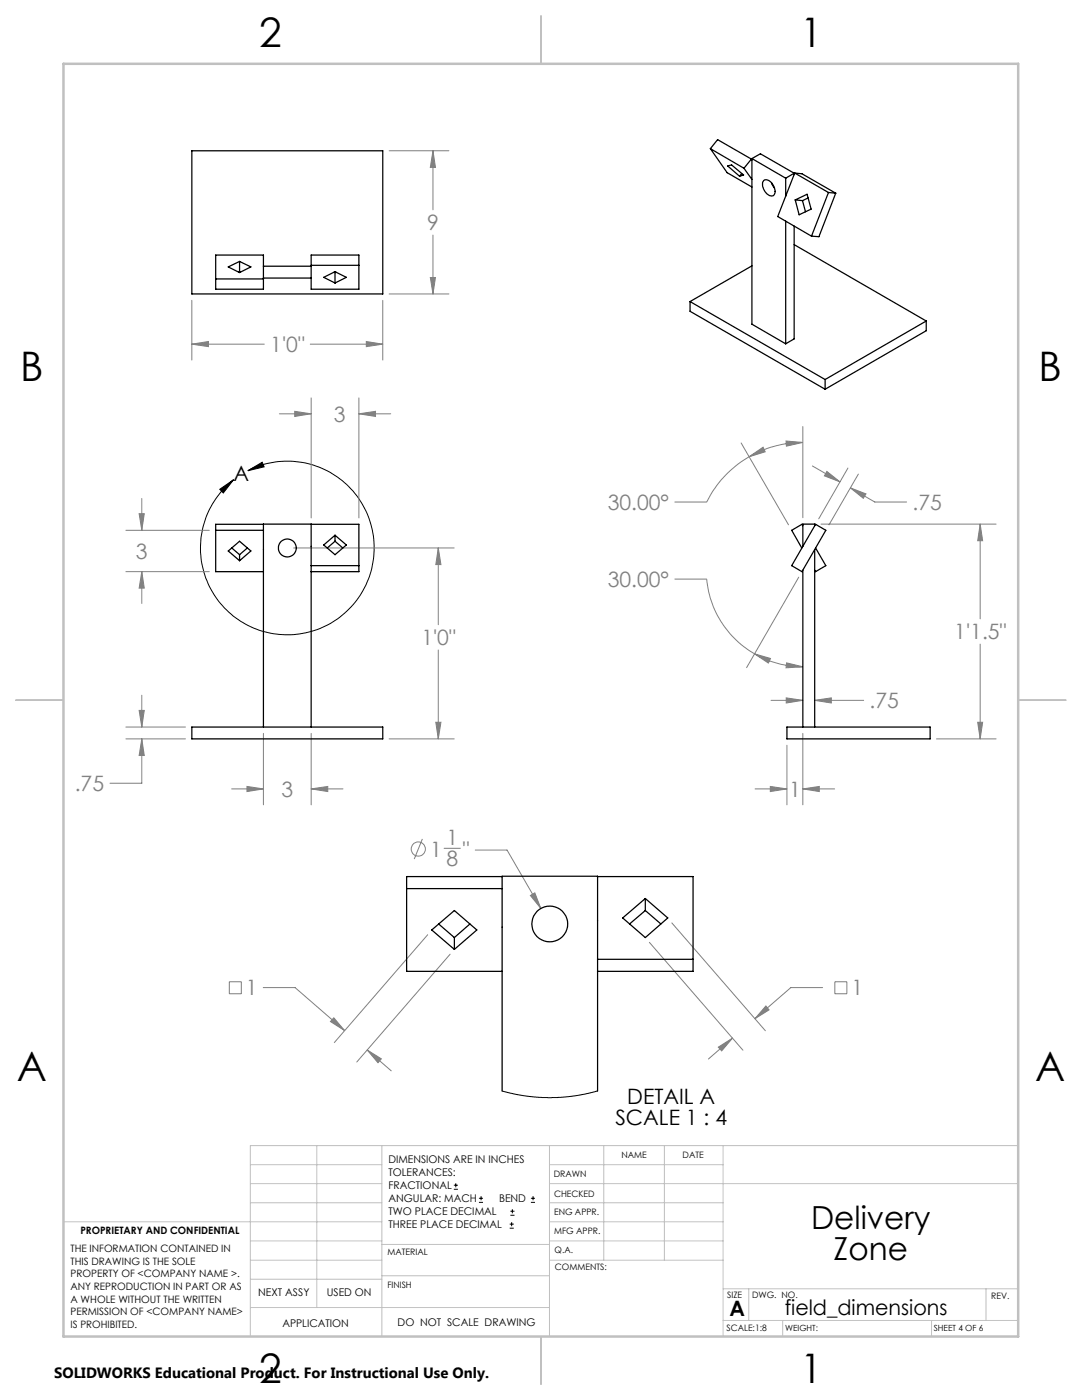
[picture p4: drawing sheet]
<svg xmlns="http://www.w3.org/2000/svg" width="216mm" height="279mm" viewBox="0 0 216 279" stroke-linecap="round" stroke-linejoin="round" font-family="sans-serif">
<g fill="none" stroke="#808080" stroke-width=".2">
<path d="M77.6 30.1h12M86.4 30.1l.5 3.3h-1zM86.4 30.1v11.8M38.3 59.9v12M76.4 59.9v12M77.6 58.7h12M85.9 55.4h1l-.5 3.3zM86.4 46.9v11.8M38.3 68.7l3.3-.5v1zM38.3 68.7h14.4M61.9 68.7h14.5M62.1 79.4v24"/>
<path d="M71.6 79.4v24M73.1 68.2l3.3 .5-3.3 .5zM28.3 99.5v6.3M55.7 82.6h6.4M58.8 82.1l3.3 .5-3.3 .5zM71.6 82.6l3.3-.5v1zM71.6 82.6h6.4M147.9 88.4l9.4 16.3M149.5 91.2l2.8-1.9 .4 .9zM149.5 91.2a21.4 21.4 0 0 0-8.5 9h-6.3M156.8 88l3.4 .3-3.3 .7zM160.2 88.3a21.4 21.4 0 0 0-10.7 2.9"/>
<path d="M160.2 85.1v18.2M162.1 93l5.5 3.2M165 94.1l2.6 2.1-3.1-1.2zM169.2 93.4l-5.8 10.1M169.7 97.4l3.1 1.2-.5 .8zM169.7 97.4l4.9 2.8h6.3M171.3 94.6l-5.9 10.1M25.1 114.1h16.7M25.1 105.8h16.7M27.8 102.5h1l-.5 3.3zM28.3 114.1l.5 3.3h-1zM28.3 114.1v6.3"/>
<path d="M58.6 109.4h32M87.5 109.4l.5 3.3h-1zM87.5 109.4v15.3M134.7 115.6h6.3a19.2 19.2 0 0 0 9.6 14.9M159.4 115.2l-10.4 18M163.8 104.6h35M195.6 104.6l.5 3.3h-1zM195.6 104.6v18.9M28.3 138.7v6.4M87.5 129.7v17.8M150.6 130.5l3.1 .9-.4 .9zM150.6 130.5a19.5 19.5 0 0 0 9.6 2.6"/>
<path d="M153.8 139.8h6.4M156.9 139.3l3.3 .5-3.3 .5zM157 132.3l3.2 .8-3.4 .2zM162.6 139.8l3.3-.5v1zM162.6 139.8h9.7M195.6 128.6v18.9M25.1 147.5h11.9M25.1 145.1h11.9M27.8 141.8h1l-.5 3.3zM28.3 147.5l.5 3.3h-1zM28.3 147.5v8.8h-6.4M46.2 157.4h6.4"/>
<path d="M49.3 157l3.3 .4-3.3 .6zM52.6 146.4v14.2M62.1 157.4l3.3-.4v1zM62.1 146.4v14.2M62.1 157.4h6.3M77.6 147.5h13M87 144.1h1l-.5 3.4zM150.7 157.4h6.3M153.7 157l3.3 .4-3.3 .6zM157 148.7v11.9M160.2 157.4l3.3-.4v1zM160.2 157.4h6.3"/>
<path d="M160.2 146.4v14.2M186.9 147.5h11.9M195.1 144.1h1l-.5 3.4zM84.3 167.4l-1.6 4M88.6 169.3h3.3M94.8 169.7h6.4l6.7 11.6M105.8 178.7l.9-.5 1.2 3.1zM45.8 195.9h2.4v2.4h-2.4zM52.5 197.1h6.4l9.9 8.6M85.3 186.5l-18.6 21.6M89.8 190.4l-18.6 21.5M129.6 188.1l18.6 21.5"/>
<path d="M134.1 184.2l18.6 21.5M164.1 197.1h-6.3l-7.2 6.2M166.6 195.9h2.4v2.4h-2.4zM66.6 203.1l2.2 2.6-2.9-1.8zM73.3 209.5l2.8 1.8-.7 .8zM73.3 209.5l4.8 4.2M143.3 209l2.9-1.8-2.2 2.5zM146.2 207.2l-4.8 4.1M152.8 200.8l.7 .7-2.9 1.8z"/>
<circle cx="83.5" cy="169.4" r="1.41"/>
</g>
<g fill="none" stroke="#000" stroke-width=".2">
<path d="M43.9 97.6l2.7-1.9-2 2.7zM49.5 93.9a17.3 17.3 0 0 1 25.1 15.1 17.3 17.3 0 0 1-24.5 16.2 17.3 17.3 0 0 1-4-29.1l.5-.4M49.5 93.9l2.8-1.6 .4 .9zM90.6 237.3h.8M90.6 236.5h.8M90.9 236.1v.9M95.6 240h.8M95.6 239.1h.8M96 238.7v.8M105.9 240h.9M105.9 239.1h.9M106.4 238.7v.8"/>
<path d="M101.7 245.1h.8M101.7 244.3h.8M101.8 242.5h.9M101.8 241.7h.9M102.1 243.9v.8M102.2 241.3v.8"/>
</g>
<g fill="none" stroke="#c0c0c0" stroke-width=".2">
<path d="M50 232.4h26.2M50 236.2h26.2M63.2 228.6v32.3M76.2 228.6v38.1M109.6 228.6v38.1M109.6 232.4h34.7M109.6 236.2h93.6M120.5 228.6v22.9M132.6 228.6v22.9M144.3 228.6v38.1M203.2 228.6h-153.2v38.1M12.7 243.8h63.5"/>
<path d="M50 251.5h26.2M50 240h26.2M50 247.7h26.2M50 255.3h26.2M76.2 254.6h33.4M76.2 248.4h33.4M109.6 251.5h34.7M109.6 243.8h34.7M109.6 240h34.7M109.6 247.7h34.7M144.3 257.2h58.9M149.4 257.2v6.3"/>
<path d="M196.7 257.2v6.3M50 260.9h59.6M144.3 263.5h58.9M156.2 263.5v3.2M185.9 263.5v3.2"/>
</g>
<path d="M108 3.2v9.5M3.1 139.7h9.6M203.2 139.7h9.5M108 266.7v9.6" fill="none" stroke="#c0c0c0" stroke-width=".25"/>
<path d="M12.7 12.7h190.5v254h-190.5z" fill="none" stroke="#c0c0c0" stroke-width=".5"/>
<path d="M43.9 97.6l2.7-1.9-2 2.7zM49.5 93.9l2.8-1.6 .4 .9z" fill="#000"/>
<path d="M62.1 157.4l3.3-.4v1zM49.3 157l3.3 .4-3.3 .6zM28.3 114.1l.5 3.3h-1zM27.8 102.5h1l-.5 3.3zM71.6 82.6l3.3-.5v1zM58.8 82.1l3.3 .5-3.3 .5zM87 144.1h1l-.5 3.4zM87.5 109.4l.5 3.3h-1zM27.8 141.8h1l-.5 3.3zM28.3 147.5l.5 3.3h-1zM85.9 55.4h1l-.5 3.3zM86.4 30.1l.5 3.3h-1zM38.3 68.7l3.3-.5v1zM73.1 68.2l3.3 .5-3.3 .5zM156.8 88l3.4 .3-3.3 .7zM149.5 91.2l2.8-1.9 .4 .9zM150.6 130.5l3.1 .9-.4 .9zM157 132.3l3.2 .8-3.4 .2zM165 94.1l2.6 2.1-3.1-1.2zM169.7 97.4l3.1 1.2-.5 .8zM160.2 157.4l3.3-.4v1zM153.7 157l3.3 .4-3.3 .6zM156.9 139.3l3.3 .5-3.3 .5zM162.6 139.8l3.3-.5v1zM195.6 104.6l.5 3.3h-1zM195.1 144.1h1l-.5 3.4zM105.8 178.7l2.1 2.6-1.2-3.1zM73.3 209.5l2.8 1.8-.7 .8zM66.6 203.1l2.2 2.6-2.9-1.8zM143.3 209l2.9-1.8-2.2 2.5zM152.8 200.8l.7 .7-2.9 1.8z" fill="#808080"/>
<g fill="none" stroke="#000" stroke-width=".25">
<path d="M38.3 30.1h38.1v28.6h-38.1zM141.7 29.7l1.5-1.8 6.7 3.8M141.7 29.7l6.7 3.9M141.7 29.7l3.4 4.8 4.9 2.8M145.2 33.1l.8-.2 2.4 2-.8 .3zM148 34.6l-.4 .6M148.4 33.6l1.6 2.2M149.9 31.7l-1.5 1.9M149.9 31.7l.1 .2M150 31.6l6.8 4M150 31.6v33.1l6.8 3.9M150 31.6l1.7-.9 6.8 3.9"/>
<path d="M152.4 36.1a1.4 1.4 0 0 1 1.9 .9 1.45 1.45 0 0 1-.2 2.1 2.23 2.23 0 0 1-1.7-3zM154 36.5l.6 1M156.8 35.6v3.6M158.5 34.6l-1.7 1M158.5 34.6v.3M158.6 34.5l6.7 3.9M158.6 34.5l-3.4 8.7 6.7 3.9M158.6 34.5l1.4 .2 6.8 3.9M158.7 39.9l2.3-1.1 .9 2.9-2.4 1.2zM158.7 39.9l1.4 .1M161.3 39.5l-1.2 .5M165.3 38.4l-3.4 8.7"/>
<path d="M165.3 38.4l1.5 .2M166.8 38.6l-3.4 8.6-1.5-.1M43 50.9h9.6v6.8h-9.6zM43 55.7h9.6M45.5 53.3l2.3-1.1 2.3 1.1-2.3 1.1zM47.8 52.2v2M47.8 54.2l.2 .1M47.8 54.2l-.2 .1M52.6 55.5h9.5M52.6 53.1h9.5M62.1 50.9h9.5v6.8h-9.5zM62.1 53h9.5"/>
<path d="M64.6 55.4l2.3-1.2 2.2 1.2-2.2 1.1zM66.7 54.3l.2 .1M66.9 54.4v2.1M67 54.3l-.1 .1M150 53.1l-12.3 7.1M156.8 44.1v24.5M158.5 48.8l26.3 15.3M158.5 45.1v22.5l-1.7 1M160.1 40l.6 2.3M137.7 60.2v1.9l26.9 15.6M137.7 60.2l26.9 15.5M164.6 75.7v2"/>
<path d="M184.8 64.1l-20.2 11.6M184.8 64.1v1.9l-20.2 11.7M43 105.8h9.6M45.5 110l2.3-2 2.3 2-2.3 1.9zM46.2 109.4l1.6 1.3M47.8 110.7v1.2M49.4 109.4l-1.6 1.3M52.6 104.6h-9.6v9.5h9.6M62.1 104.6h9.5v9.5h-9.5M62.1 112.9h9.5M64.6 108.8l2.3-2 2.2 2-2.2 1.9zM66.9 106.8v1.2"/>
<path d="M66.9 108l1.5 1.4M66.9 108l-1.6 1.4M160.2 104.9l-.2-.3-2 1.2 2 3.6M160.2 113.8v31.3M162.6 104.9v-.3h-2.4v4.4M162.6 109.7v35.4M162.7 109.4l2.1 3.5-2.1 1.2-.1-.3M162.7 104.6l2.1 1.2-4.8 8.3-2-1.2zM38.3 145.1h38.1v2.4h-38.1zM52.6 145.1v-40.5h9.5v40.5M157 145.1h28.6v2.4h-28.6zM81.1 177.3h19.1"/>
<path d="M100.2 174.9h-19.1v19h19.1M119.2 174.9h19.1v19h-19.1M128.8 179.3v2.4M86.1 185.6l4.6-3.9 4.4 3.9-4.4 3.9zM87.5 184.4l3.2 2.7M90.7 187.1v2.4M93.8 184.4l-3.1 2.7M119.2 191.5h19.1M124.2 183.2l4.6-3.9 4.4 3.9-4.4 3.9zM128.8 181.7l3.1 2.7M128.8 181.7l-3.2 2.7M100.2 217.7v-42.8h19v42.8"/>
<circle cx="57.3" cy="109.4" r="1.79"/>
<circle cx="109.7" cy="184.4" r="3.6"/>
</g>
<path d="M100.2 217.7l4.3 1 4.8 .4 4.8-.3 2.7-.5 2.4-.6" fill="none" stroke="#000" stroke-width=".2"/>
<g font-size="8.1">
<text x="51.7" y="9.3">2</text>
<text x="159.7" y="9.3">1</text>
<text x="4" y="76">B</text>
<text x="207.2" y="76">B</text>
<text x="3.3" y="215.7">A</text>
<text x="206.5" y="215.7">A</text>
<text x="51.7" y="276">2</text>
<text x="159.7" y="276">1</text>
</g>
<g font-size="6.3">
<text x="161.8" y="245.4">Delivery</text>
<text x="166.3" y="251.4">Zone</text>
</g>
<g font-size="4.2" fill="#808080">
<text x="85.2" y="46">9</text>
<text x="53.9" y="70.3">1'0&quot;</text>
<text x="66.6" y="84.2">3</text>
<text x="121.3" y="101.8">30.00°</text>
<text x="182.1" y="101.8">.75</text>
<text x="27.1" y="111.5">3</text>
<text x="121.3" y="117.2">30.00°</text>
<text x="84.1" y="128.8">1'0&quot;</text>
<text x="190.4" y="127.6">1'1.5&quot;</text>
<text x="173.5" y="141.4">.75</text>
<text x="14.9" y="157.9">.75</text>
<text x="56.2" y="159">3</text>
<text x="157.4" y="159">1</text>
<text x="85.8" y="171">1</text>
<text x="89.1" y="168.7">1</text>
<text x="89.1" y="172.9">8</text>
<text x="92.4" y="171">&quot;</text>
<text x="49" y="198.7">1</text>
<text x="169.9" y="198.7">1</text>
</g>
<g font-size="4.2">
<text x="46.6" y="96">A</text>
<text x="125.2" y="220.3">DETAIL A</text>
<text x="122.8" y="224.5">SCALE 1 : 4</text>
<text x="145.6" y="262.7">A</text>
<text x="156.6" y="262.4">field_dimensions</text>
</g>
<text font-size="3" x="10.8" y="275.1">SOLIDWORKS Educational Product. For Instructional Use Only.</text>
<g font-size="2.1">
<text x="77.5" y="232.2">DIMENSIONS ARE IN INCHES</text>
<text x="77.5" y="234.7">TOLERANCES:</text>
<text x="77.5" y="237.3">FRACTIONAL</text>
<text x="77.5" y="239.9">ANGULAR: MACH</text>
<text x="99.6" y="239.9">BEND</text>
<text x="77.5" y="242.5">TWO PLACE DECIMAL</text>
<text x="77.5" y="245.1">THREE PLACE DECIMAL</text>
<text x="51.5" y="258.7">NEXT ASSY</text>
<text x="65.2" y="258.6">USED ON</text>
<text x="56.3" y="264.8">APPLICATION</text>
<text x="79.3" y="264.6">DO NOT SCALE DRAWING</text>
</g>
<g font-size="2">
<text x="14.1" y="249.9">THE INFORMATION CONTAINED IN</text>
<text x="16" y="246.3">PROPRIETARY AND CONFIDENTIAL</text>
<text x="14.1" y="252.4">THIS DRAWING IS THE SOLE</text>
<text x="14.1" y="254.9">PROPERTY OF &lt;COMPANY NAME &gt;.</text>
<text x="14.1" y="257.4">ANY REPRODUCTION IN PART OR AS</text>
<text x="14.1" y="260">A WHOLE WITHOUT THE WRITTEN</text>
<text x="14.1" y="262.5">PERMISSION OF &lt;COMPANY NAME&gt;</text>
<text x="14.1" y="265">IS PROHIBITED.</text>
</g>
<g font-size="1.8">
<text x="124" y="231.1">NAME</text>
<text x="136.2" y="231.1">DATE</text>
<text x="110.5" y="234.8">DRAWN</text>
<text x="110.5" y="238.9">CHECKED</text>
<text x="110.6" y="242.5">ENG APPR.</text>
<text x="77.3" y="250.5">MATERIAL</text>
<text x="110.6" y="246.3">MFG APPR.</text>
<text x="110.7" y="250">Q.A.</text>
<text x="77.3" y="257">FINISH</text>
<text x="110.7" y="253.5">COMMENTS:</text>
<text x="145.1" y="259">SIZE</text>
<text x="150.1" y="259.1">DWG. NO.</text>
<text x="197.8" y="259.2">REV.</text>
<text x="145" y="265.7">SCALE:1:8</text>
</g>
<g font-size="1.7">
<text x="156.7" y="265.7">WEIGHT:</text>
<text x="186.3" y="265.7">SHEET 4 OF 6</text>
</g>
</svg>
